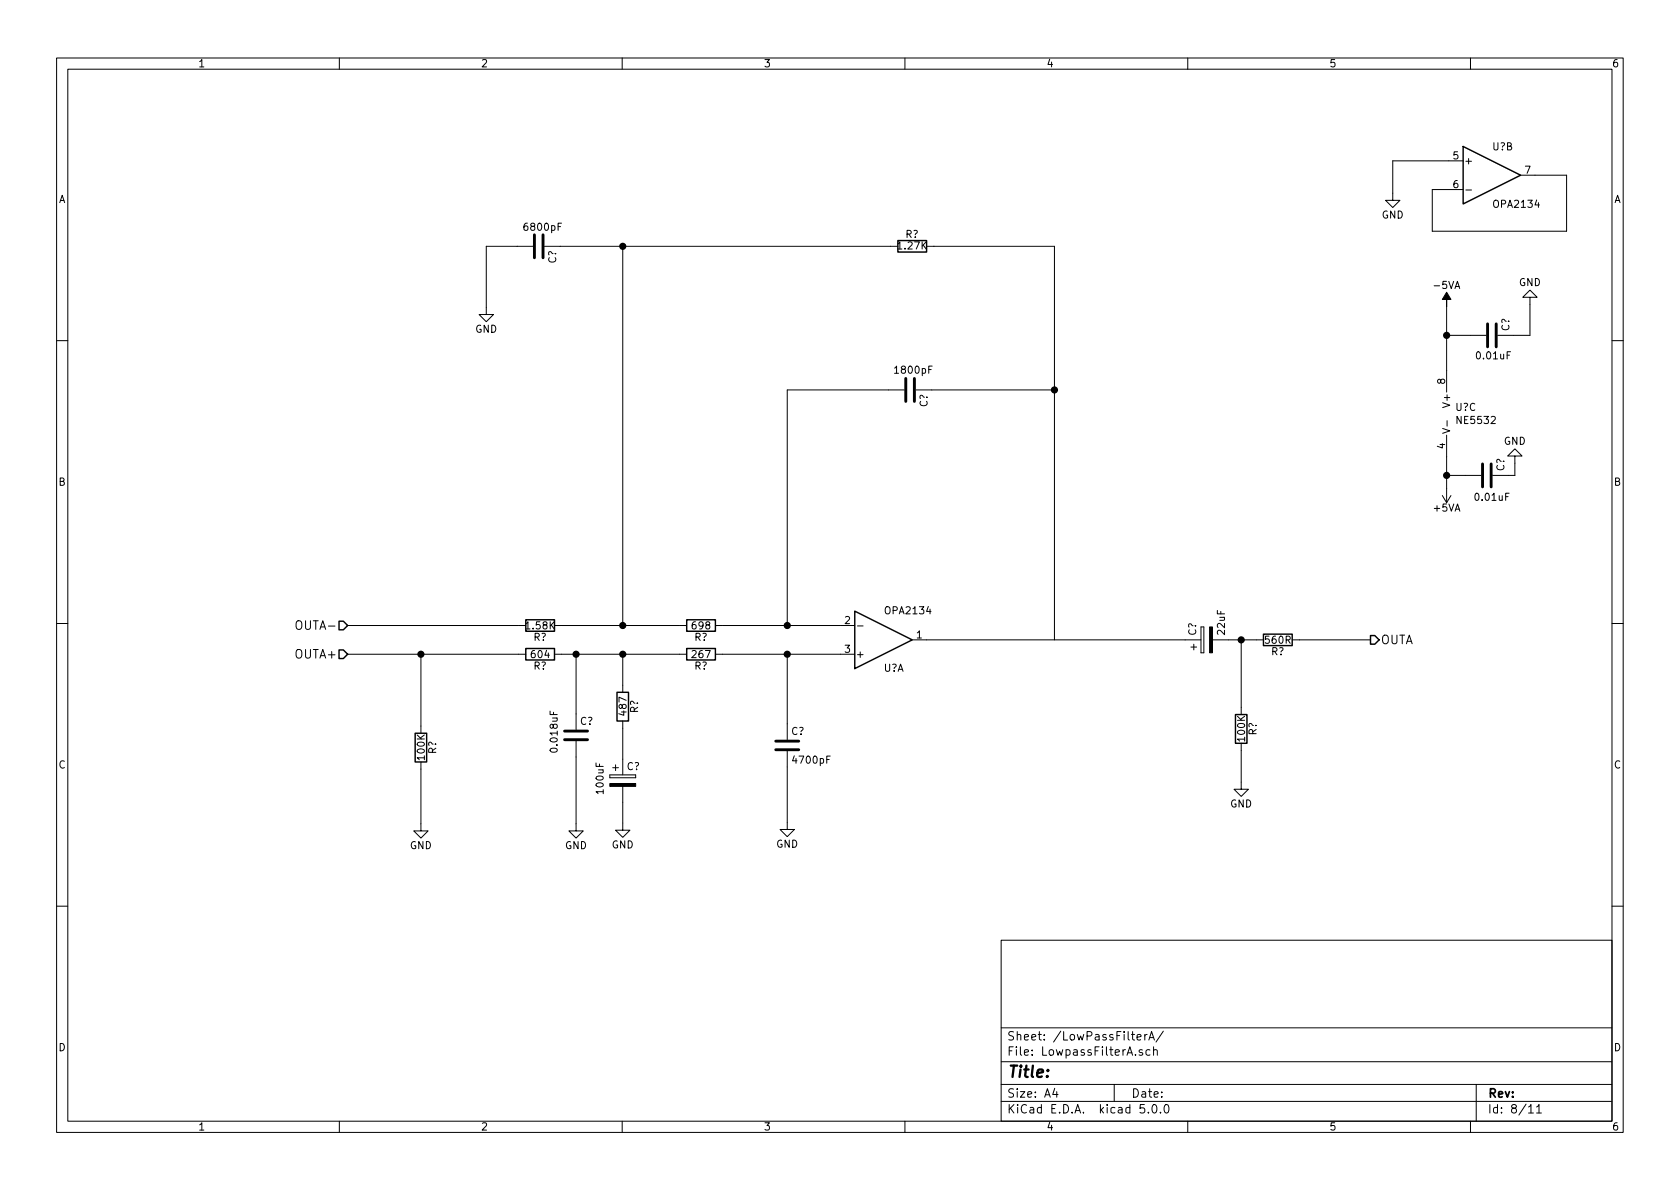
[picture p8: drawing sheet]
EESchema Schematic File Version 4
LIBS:DAC-cache
LIBS:ZK_Power-cache
EELAYER 26 0
EELAYER END
$Descr A4 11693 8268
encoding utf-8
Sheet 8 11
Title ""
Date ""
Rev ""
Comp ""
Comment1 ""
Comment2 ""
Comment3 ""
Comment4 ""
$EndDescr
$Comp
L power:-5VA #PWR?
U 1 1
P 10070 2125
F 0 "#PWR?" H 10070 2225 50  0001 C CNN
F 1 "-5VA" H 10070 2275 50  0000 C CNN
F 2 "" H 10070 2125 50  0001 C CNN
F 3 "" H 10070 2125 50  0001 C CNN
	1    10070 2125
	-1   0    0    -1  
$EndComp
$Comp
L Device:C C?
U 1 1
P 10385 2325
F 0 "C?" H 10410 2425 50  0000 L CNN
F 1 "0.01uF" V 10240 2205 50  0000 L CNN
F 2 "Capacitors_SMD:C_0805_HandSoldering" H 10423 2175 50  0001 C CNN
F 3 "" H 10385 2325 50  0001 C CNN
	1    10385 2325
	0    1    -1   0   
$EndComp
Wire Wire Line
	10235 2325 10070 2325
$Comp
L power:GND #PWR?
U 1 1
P 10650 2110
F 0 "#PWR?" H 10650 1860 50  0001 C CNN
F 1 "GND" H 10650 1960 50  0000 C CNN
F 2 "" H 10650 2110 50  0001 C CNN
F 3 "" H 10650 2110 50  0001 C CNN
	1    10650 2110
	1    0    0    1   
$EndComp
Wire Wire Line
	10535 2325 10650 2325
Wire Wire Line
	10650 2325 10650 2110
$Comp
L power:+5VA #PWR?
U 1 1
P 10070 3390
F 0 "#PWR?" H 10070 3240 50  0001 C CNN
F 1 "+5VA" H 10070 3530 50  0000 C CNN
F 2 "" H 10070 3390 50  0001 C CNN
F 3 "" H 10070 3390 50  0001 C CNN
	1    10070 3390
	1    0    0    1   
$EndComp
Wire Wire Line
	10070 3170 10070 3300
$Comp
L Device:C C?
U 1 1
P 10350 3300
F 0 "C?" H 10375 3400 50  0000 L CNN
F 1 "0.01uF" V 10195 3205 50  0000 L CNN
F 2 "Capacitors_SMD:C_0805_HandSoldering" H 10388 3150 50  0001 C CNN
F 3 "" H 10350 3300 50  0001 C CNN
	1    10350 3300
	0    1    -1   0   
$EndComp
Wire Wire Line
	10200 3300 10070 3300
Connection ~ 10070 3300
$Comp
L power:GND #PWR?
U 1 1
P 10545 3215
F 0 "#PWR?" H 10545 2965 50  0001 C CNN
F 1 "GND" H 10545 3065 50  0000 C CNN
F 2 "" H 10545 3215 50  0001 C CNN
F 3 "" H 10545 3215 50  0001 C CNN
	1    10545 3215
	1    0    0    1   
$EndComp
Wire Wire Line
	10545 3215 10545 3300
Wire Wire Line
	10545 3300 10500 3300
Wire Wire Line
	10085 1310 9970 1310
Wire Wire Line
	9970 1310 9970 1600
Wire Wire Line
	9970 1600 10905 1600
Wire Wire Line
	10905 1600 10905 1210
Wire Wire Line
	10905 1210 10685 1210
$Comp
L power:GND #PWR?
U 1 1
P 9695 1335
F 0 "#PWR?" H 9695 1085 50  0001 C CNN
F 1 "GND" H 9695 1185 50  0000 C CNN
F 2 "" H 9695 1335 50  0001 C CNN
F 3 "" H 9695 1335 50  0001 C CNN
	1    9695 1335
	1    0    0    -1  
$EndComp
Wire Wire Line
	9695 1335 9695 1110
Wire Wire Line
	9695 1110 10085 1110
$Comp
L Device:R R?
U 1 1
P 4880 4345
F 0 "R?" V 4960 4345 50  0000 C CNN
F 1 "698" V 4880 4345 50  0000 C CNN
F 2 "Resistors_SMD:R_0805_HandSoldering" V 4810 4345 50  0001 C CNN
F 3 "" H 4880 4345 50  0001 C CNN
	1    4880 4345
	0    1    1    0   
$EndComp
$Comp
L Device:R R?
U 1 1
P 4880 4545
F 0 "R?" V 4960 4545 50  0000 C CNN
F 1 "267" V 4880 4545 50  0000 C CNN
F 2 "Resistors_SMD:R_0805_HandSoldering" V 4810 4545 50  0001 C CNN
F 3 "" H 4880 4545 50  0001 C CNN
	1    4880 4545
	0    1    1    0   
$EndComp
$Comp
L Device:C C?
U 1 1
P 5480 5180
F 0 "C?" H 5505 5280 50  0000 L CNN
F 1 "4700pF" H 5505 5080 50  0000 L CNN
F 2 "Capacitors_SMD:C_0805_HandSoldering" H 5518 5030 50  0001 C CNN
F 3 "" H 5480 5180 50  0001 C CNN
	1    5480 5180
	1    0    0    -1  
$EndComp
Wire Wire Line
	5030 4545 5480 4545
Wire Wire Line
	5030 4345 5480 4345
Wire Wire Line
	5480 5030 5480 4545
Connection ~ 5480 4545
$Comp
L Device:C C?
U 1 1
P 6335 2705
F 0 "C?" H 6360 2805 50  0000 L CNN
F 1 "1800pF" V 6195 2585 50  0000 L CNN
F 2 "Capacitors_SMD:C_0805_HandSoldering" H 6373 2555 50  0001 C CNN
F 3 "" H 6335 2705 50  0001 C CNN
	1    6335 2705
	0    1    1    0   
$EndComp
Wire Wire Line
	6485 2705 7340 2705
Wire Wire Line
	7340 1705 7340 2705
Wire Wire Line
	6185 2705 5480 2705
Wire Wire Line
	5480 2705 5480 4345
Connection ~ 5480 4345
$Comp
L power:GND #PWR?
U 1 1
P 5480 5715
F 0 "#PWR?" H 5480 5465 50  0001 C CNN
F 1 "GND" H 5480 5565 50  0000 C CNN
F 2 "" H 5480 5715 50  0001 C CNN
F 3 "" H 5480 5715 50  0001 C CNN
	1    5480 5715
	1    0    0    -1  
$EndComp
Wire Wire Line
	5480 5715 5480 5330
$Comp
L Device:R R?
U 1 1
P 3760 4345
F 0 "R?" V 3840 4345 50  0000 C CNN
F 1 "1.58K" V 3760 4345 50  0000 C CNN
F 2 "Resistors_SMD:R_0805_HandSoldering" V 3690 4345 50  0001 C CNN
F 3 "" H 3760 4345 50  0001 C CNN
	1    3760 4345
	0    1    1    0   
$EndComp
$Comp
L Device:R R?
U 1 1
P 3760 4545
F 0 "R?" V 3840 4545 50  0000 C CNN
F 1 "604" V 3760 4545 50  0000 C CNN
F 2 "Resistors_SMD:R_0805_HandSoldering" V 3690 4545 50  0001 C CNN
F 3 "" H 3760 4545 50  0001 C CNN
	1    3760 4545
	0    1    1    0   
$EndComp
Wire Wire Line
	3910 4545 4010 4545
Wire Wire Line
	3910 4345 4335 4345
$Comp
L Device:R R?
U 1 1
P 6350 1705
F 0 "R?" V 6430 1705 50  0000 C CNN
F 1 "1.27K" V 6350 1705 50  0000 C CNN
F 2 "Resistors_SMD:R_0805_HandSoldering" V 6280 1705 50  0001 C CNN
F 3 "" H 6350 1705 50  0001 C CNN
	1    6350 1705
	0    -1   -1   0   
$EndComp
Wire Wire Line
	6500 1705 7340 1705
Connection ~ 7340 2705
Wire Wire Line
	3900 1705 4335 1705
Wire Wire Line
	4335 1705 4335 4345
Connection ~ 4335 4345
$Comp
L Device:C C?
U 1 1
P 3750 1705
F 0 "C?" H 3775 1805 50  0000 L CNN
F 1 "6800pF" V 3615 1590 50  0000 L CNN
F 2 "Capacitors_SMD:C_0805_HandSoldering" H 3788 1555 50  0001 C CNN
F 3 "" H 3750 1705 50  0001 C CNN
	1    3750 1705
	0    1    1    0   
$EndComp
Connection ~ 4335 1705
$Comp
L power:GND #PWR?
U 1 1
P 3385 2130
F 0 "#PWR?" H 3385 1880 50  0001 C CNN
F 1 "GND" H 3385 1980 50  0000 C CNN
F 2 "" H 3385 2130 50  0001 C CNN
F 3 "" H 3385 2130 50  0001 C CNN
	1    3385 2130
	1    0    0    -1  
$EndComp
Wire Wire Line
	3385 2130 3385 1705
Wire Wire Line
	3385 1705 3600 1705
$Comp
L Device:R R?
U 1 1
P 4335 4910
F 0 "R?" V 4415 4910 50  0000 C CNN
F 1 "487" V 4335 4910 50  0000 C CNN
F 2 "Resistors_SMD:R_0805_HandSoldering" V 4265 4910 50  0001 C CNN
F 3 "" H 4335 4910 50  0001 C CNN
	1    4335 4910
	1    0    0    -1  
$EndComp
$Comp
L Device:C C?
U 1 1
P 4010 5110
F 0 "C?" H 4035 5210 50  0000 L CNN
F 1 "0.018uF" V 3855 4980 50  0000 L CNN
F 2 "Capacitors_SMD:C_0805_HandSoldering" H 4048 4960 50  0001 C CNN
F 3 "" H 4010 5110 50  0001 C CNN
	1    4010 5110
	1    0    0    -1  
$EndComp
Wire Wire Line
	4335 5060 4335 5275
Wire Wire Line
	4335 4760 4335 4545
Connection ~ 4335 4545
Wire Wire Line
	4010 4960 4010 4545
Connection ~ 4010 4545
$Comp
L power:GND #PWR?
U 1 1
P 4335 5720
F 0 "#PWR?" H 4335 5470 50  0001 C CNN
F 1 "GND" H 4335 5570 50  0000 C CNN
F 2 "" H 4335 5720 50  0001 C CNN
F 3 "" H 4335 5720 50  0001 C CNN
	1    4335 5720
	1    0    0    -1  
$EndComp
$Comp
L power:GND #PWR?
U 1 1
P 4010 5725
F 0 "#PWR?" H 4010 5475 50  0001 C CNN
F 1 "GND" H 4010 5575 50  0000 C CNN
F 2 "" H 4010 5725 50  0001 C CNN
F 3 "" H 4010 5725 50  0001 C CNN
	1    4010 5725
	1    0    0    -1  
$EndComp
Wire Wire Line
	4010 5725 4010 5260
Wire Wire Line
	4335 5575 4335 5720
$Comp
L Device:CP C?
U 1 1
P 4335 5425
F 0 "C?" H 4360 5525 50  0000 L CNN
F 1 "100uF" V 4175 5320 50  0000 L CNN
F 2 "Capacitors_SMD:CP_Elec_6.3x7.7" H 4373 5275 50  0001 C CNN
F 3 "" H 4335 5425 50  0001 C CNN
	1    4335 5425
	1    0    0    -1  
$EndComp
Wire Wire Line
	3610 4545 2930 4545
Wire Wire Line
	3610 4345 2420 4345
$Comp
L Device:R R?
U 1 1
P 2930 5195
F 0 "R?" V 3010 5195 50  0000 C CNN
F 1 "100K" V 2930 5195 50  0000 C CNN
F 2 "Resistors_SMD:R_0805_HandSoldering" V 2860 5195 50  0001 C CNN
F 3 "" H 2930 5195 50  0001 C CNN
	1    2930 5195
	1    0    0    -1  
$EndComp
$Comp
L power:GND #PWR?
U 1 1
P 2930 5725
F 0 "#PWR?" H 2930 5475 50  0001 C CNN
F 1 "GND" H 2930 5575 50  0000 C CNN
F 2 "" H 2930 5725 50  0001 C CNN
F 3 "" H 2930 5725 50  0001 C CNN
	1    2930 5725
	1    0    0    -1  
$EndComp
Wire Wire Line
	2930 5345 2930 5725
Wire Wire Line
	2930 5045 2930 4545
Connection ~ 2930 4545
Text HLabel 2420 4545 0    60   Input ~ 0
OUTA+
Text HLabel 2420 4345 0    60   Input ~ 0
OUTA-
Text HLabel 9540 4445 2    60   Output ~ 0
OUTA
$Comp
L Device:R R?
U 1 1
P 8895 4445
F 0 "R?" V 8975 4445 50  0000 C CNN
F 1 "560R" V 8895 4445 50  0000 C CNN
F 2 "Resistors_SMD:R_0805_HandSoldering" V 8825 4445 50  0001 C CNN
F 3 "" H 8895 4445 50  0001 C CNN
	1    8895 4445
	0    1    1    0   
$EndComp
Wire Wire Line
	8745 4445 8640 4445
Wire Wire Line
	9045 4445 9540 4445
$Comp
L Device:R R?
U 1 1
P 8640 5065
F 0 "R?" V 8720 5065 50  0000 C CNN
F 1 "100K" V 8640 5065 50  0000 C CNN
F 2 "Resistors_SMD:R_0805_HandSoldering" V 8570 5065 50  0001 C CNN
F 3 "" H 8640 5065 50  0001 C CNN
	1    8640 5065
	1    0    0    -1  
$EndComp
Wire Wire Line
	8640 4915 8640 4445
Connection ~ 8640 4445
$Comp
L power:GND #PWR?
U 1 1
P 8640 5435
F 0 "#PWR?" H 8640 5185 50  0001 C CNN
F 1 "GND" H 8640 5285 50  0000 C CNN
F 2 "" H 8640 5435 50  0001 C CNN
F 3 "" H 8640 5435 50  0001 C CNN
	1    8640 5435
	1    0    0    -1  
$EndComp
Wire Wire Line
	8640 5435 8640 5215
$Comp
L Device:CP C?
U 1 1
P 8400 4445
F 0 "C?" H 8425 4545 50  0000 L CNN
F 1 "22uF" H 8425 4345 50  0000 L CNN
F 2 "Capacitors_SMD:CP_Elec_4x5.7" H 8438 4295 50  0001 C CNN
F 3 "" H 8400 4445 50  0001 C CNN
	1    8400 4445
	0    -1   -1   0   
$EndComp
$Comp
L Amplifier_Operational:NE5532 U?
U 2 1
P 10385 1210
F 0 "U?" H 10385 1410 50  0000 L CNN
F 1 "OPA2134" H 10385 1010 50  0000 L CNN
F 2 "Housings_SOIC:SOIC-8_3.9x4.9mm_Pitch1.27mm" H 10385 1210 50  0001 C CNN
F 3 "" H 10385 1210 50  0001 C CNN
	2    10385 1210
	1    0    0    -1  
$EndComp
$Comp
L Amplifier_Operational:NE5532 U?
U 1 1
P 6150 4445
F 0 "U?" H 6150 4645 50  0000 L CNN
F 1 "OPA2134" H 6150 4245 50  0000 L CNN
F 2 "Housings_SOIC:SOIC-8_3.9x4.9mm_Pitch1.27mm" H 6150 4445 50  0001 C CNN
F 3 "" H 6150 4445 50  0001 C CNN
	1    6150 4445
	1    0    0    1   
$EndComp
Wire Wire Line
	10070 3300 10070 3390
Wire Wire Line
	5480 4545 5850 4545
Wire Wire Line
	5480 4345 5850 4345
Wire Wire Line
	7340 2705 7340 4445
Wire Wire Line
	4335 4345 4730 4345
Wire Wire Line
	4335 1705 6200 1705
Wire Wire Line
	4335 4545 4730 4545
Wire Wire Line
	4010 4545 4335 4545
Wire Wire Line
	2930 4545 2420 4545
Wire Wire Line
	8640 4445 8550 4445
Wire Wire Line
	10070 2125 10070 2325
Wire Wire Line
	6450 4445 8250 4445
$Comp
L Amplifier_Operational:NE5532 U?
U 3 1
P 10170 2870
F 0 "U?" H 10128 2916 50  0000 L CNN
F 1 "NE5532" H 10128 2825 50  0000 L CNN
F 2 "" H 10170 2870 50  0001 C CNN
F 3 "http://www.ti.com/lit/ds/symlink/ne5532.pdf" H 10170 2870 50  0001 C CNN
	3    10170 2870
	1    0    0    -1  
$EndComp
Connection ~ 10070 2325
Wire Wire Line
	10070 2325 10070 2570
$EndSCHEMATC
